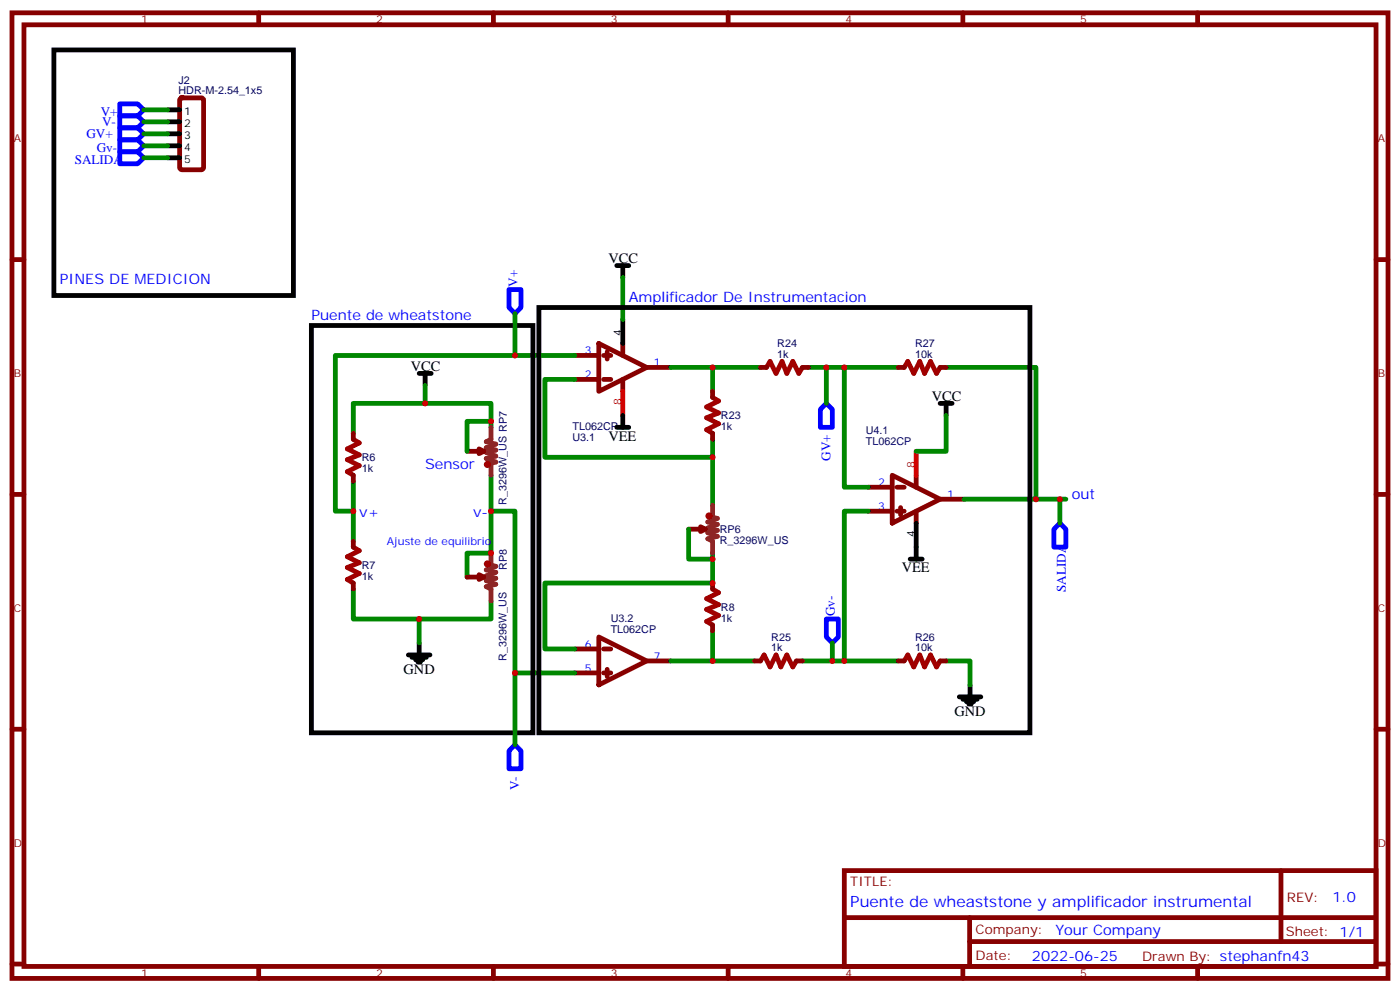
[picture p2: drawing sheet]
<svg xmlns="http://www.w3.org/2000/svg" width="412mm" height="292mm" viewBox="0 0 412 292" stroke-linecap="round" stroke-linejoin="round" font-family="sans-serif">
<g fill="none" stroke="#870000" stroke-width="1.4">
<path d="M3.5 3.8h405.4v284.3h-405.4zM7.1 7.3h398.2v277.3h-398.2zM76.2 3.8v3.5M145.3 3.8v3.5M214.5 3.8v3.5M283.6 3.8v3.5M352.8 3.8v3.5M53.2 29l.4-.2h5.7l.6 .5 .1 20-.5 .6-5.9 .1-.6-.5-.1-20zM3.5 76.4h3.6M405.3 76.4h3.6M169.3 111.7h7.1M169.3 104.7h7.1"/>
<path d="M176.4 101.1l14.1 7.1-14.1 7.1zM177.8 111.7h2.1M177.8 104.7h2.1M178.9 103.6v2.1M183.4 101.1v3.6M183.4 111.7v3.6M190.5 108.2h7.1M209.9 115.3v1.7M224 108.2h1.8M236.4 108.2h1.7M264.6 108.2h1.7M276.9 108.2h1.8"/>
<path d="M104.1 127.6v1.8M104.1 139.9v1.8M137.6 132.9h4.9M141.1 132.2l1.4 .7-1.4 .7zM209.9 127.6v1.8M262.8 139.9l14.1 7.1-14.1 7.1zM269.9 139.9v3.6M3.5 145.6h3.6M104.1 159.3v1.8M202.8 155.8h5M206.4 155.1l1.4 .7-1.4 .7zM255.8 143.5h7"/>
<path d="M255.8 150.5h7M264.2 143.5h2.1M264.2 150.5h2.1M265.3 149.5v2.1M269.9 150.5v3.6M276.9 147h7.1M405.3 145.6h3.6M104.1 171.7v1.8M137.6 169.9h4.9M141.1 169.2l1.4 .7-1.4 .7zM209.9 171.7v1.8M169.3 191.1h7.1"/>
<path d="M169.3 198.2h7.1M176.4 187.6l14.1 7-14.1 7.1zM177.8 191.1h2.1M177.8 198.2h2.1M178.9 197.1v2.1M190.5 194.6h7.1M209.9 184v1.8M222.2 194.6h1.8M234.6 194.6h1.8M264.6 194.6h1.7M276.9 194.6h1.8M3.5 214.7h3.6"/>
<path d="M405.3 214.7h3.6M248.7 256.4h156.6v28.2h-156.6zM377.3 256.4v20.9M248.7 270.2h156.5M285.6 277.3h119.6M285.6 270.2v14.1M3.5 283.9h3.6M76.2 284.6v3.5M145.3 284.6v3.5M214.5 284.6v3.5M283.6 284.6v3.5M352.8 284.6v3.5"/>
<path d="M405.3 283.9h3.6"/>
</g>
<g fill="none" stroke="#000" stroke-width="1.4">
<path d="M15.9 14.7h70.5v72.3h-70.5zM49.4 32.3h3.5M49.4 35.9h3.5M49.4 39.4h3.5M49.4 42.9h3.5M49.4 46.5h3.5M181.7 78.2h3.5M183.4 78.2v3.5M91.7 95.8h65.3v120h-65.3zM158.7 90.6h144.7v125.2h-144.7zM183.4 94.1v7M123.5 110h3.5"/>
<path d="M125.2 110v3.5M276.9 118.8h3.6M278.7 118.8v3.5M181.7 125.8h3.5M183.4 122.3v3.5M269.9 154.1v10.5M268.1 164.6h3.5M120.3 192.9h6.3M121.4 193.6h4.2M122.4 194.3h2.1M123.1 195h.7M123.5 189.3v3.6"/>
<path d="M282.6 205.2h6.3M283.6 205.9h4.3M284.7 206.6h2.1M285.4 207.3h.7M285.8 201.7v3.5"/>
</g>
<path d="M183.4 115.3v7M269.9 132.9v7" fill="none" stroke="#f00" stroke-width="1.4"/>
<g fill="none" stroke="#008700" stroke-width="1.4">
<path d="M42.3 32.3h7.1M42.3 35.9h7.1M42.3 39.4h7.1M42.3 42.9h7.1M42.3 46.5h7.1M151.7 92.3v12.4M183.4 81.7v12.4M125.2 113.5v5.3M169.3 104.7h-70.5v45.8h5.3M169.3 111.7h-8.8v23h49.4M197.6 108.2h12.3v7.1M209.9 108.2h14.1"/>
<path d="M238.1 108.2h10.6v35.3h7.1M243.4 108.2v10.6M248.7 108.2h15.9M278.7 108.2h26.5v38.8h-21.2M144.6 139.9v23h-7v7M144.6 125.8v-7h-40.5v8.8M144.6 124.1h-7v8.8M209.9 129.4v19.4M278.7 122.3v10.6h-8.8M104.1 141.7v17.6M144.6 150.5h7.1v47.7h17.6M202.8 155.8v8.8h7.1"/>
<path d="M255.8 150.5h-7.1v44.1h-12.3M305.2 147h8.8M312.2 147v7.1M104.1 173.5v8.8h40.5v-5.3M209.9 162.9v8.8h-49.4v19.4h8.8M123.5 182.3v7M151.7 198.2v21.1M209.9 185.8v8.8h-12.3M209.9 194.6h12.3M245.2 189.3v5.3M248.7 194.6h15.9M278.7 194.6h7.1v7.1"/>
</g>
<path d="M144.6 125.8v3.6l-1.4 .7 2.8 .7-2.8 1 2.8 .7-2.8 .7 2.8 1.1-2.8 .7 2.8 1.1-1.4 .3v3.5M209.9 148.8v3.5l1.4 .3-2.8 1.1 2.8 .7-2.8 1.1 2.8 .7-2.8 .7 2.8 1-2.8 .7 1.4 .7v3.6M144.6 162.9v3.5l1.4 .4-2.8 1 2.8 .7-2.8 1.1 2.8 .7-2.8 .7 2.8 1-2.8 .8 1.4 .7v3.5" fill="none" stroke="#8c2424" stroke-width="1.4"/>
<g fill="none" stroke="#a10000" stroke-width="1.4">
<path d="M209.9 117l1.8 1.1-3.6 1.7 3.6 1.8-3.6 1.4 3.6 1.8-3.6 1.7 1.8 1.1M225.8 108.2l1-1.8 1.8 3.6 1.8-3.6 1.4 3.6 1.7-3.6 1.8 3.6 1.1-1.8M266.3 108.2l1.1-1.8 1.8 3.6 1.7-3.6 1.4 3.6 1.8-3.6 1.8 3.6 1-1.8M104.1 129.4l1.7 1-3.5 1.8 3.5 1.7-3.5 1.5 3.5 1.7-3.5 1.8 1.8 1M104.1 161.1l1.7 1.1-3.5 1.7 3.5 1.8-3.5 1.4 3.5 1.8-3.5 1.7 1.8 1.1M209.9 173.5l1.8 1-3.6 1.8 3.6 1.7-3.6 1.5 3.6 1.7-3.6 1.8 1.8 1M224 194.6l1.1-1.7 1.7 3.5 1.8-3.5 1.4 3.5 1.8-3.5 1.7 3.5 1.1-1.8M266.3 194.6l1.1-1.7 1.8 3.5 1.7-3.5 1.4 3.5 1.8-3.5 1.8 3.5 1-1.8"/>
<circle cx="143.6" cy="136.8" r=".35"/>
<circle cx="208.8" cy="151.9" r=".35"/>
<circle cx="143.6" cy="166.1" r=".35"/>
</g>
<path d="M35.3 30.6h5.3l1.7 1.7-1.7 1.8h-5.3zM35.3 34.1h5.3l1.7 1.8-1.7 1.7h-5.3zM35.3 37.6h5.3l1.7 1.8-1.7 1.8h-5.3zM35.3 41.2h5.3l1.7 1.7-1.7 1.8h-5.3zM35.3 44.7h5.3l1.7 1.8-1.7 1.7h-5.3zM149.9 85.3h3.6v5.3l-1.8 1.7-1.8-1.7zM241.7 120.5l1.7-1.7 1.8 1.7v5.3h-3.5zM312.2 154.1l1.8 1.7v5.3h-3.6v-5.3zM243.4 182.3h3.5v5.3l-1.7 1.7-1.8-1.7zM151.7 219.3l1.8 1.8v5.3h-3.6v-5.3z" fill="none" stroke="#00f" stroke-width="1.4"/>
<g fill="#c00">
<circle cx="104.1" cy="150.5" r=".88"/>
<circle cx="144.6" cy="150.5" r=".88"/>
<circle cx="209.9" cy="194.6" r=".88"/>
<circle cx="209.9" cy="134.7" r=".88"/>
<circle cx="209.9" cy="108.2" r=".88"/>
<circle cx="248.7" cy="194.6" r=".88"/>
<circle cx="248.7" cy="108.2" r=".88"/>
<circle cx="125.2" cy="118.8" r=".88"/>
<circle cx="123.5" cy="182.3" r=".88"/>
<circle cx="144.6" cy="124.1" r=".88"/>
<circle cx="144.6" cy="162.9" r=".88"/>
<circle cx="209.9" cy="171.7" r=".88"/>
<circle cx="305.2" cy="147" r=".88"/>
<circle cx="209.9" cy="164.6" r=".88"/>
<circle cx="151.7" cy="198.2" r=".88"/>
<circle cx="151.7" cy="104.7" r=".88"/>
<circle cx="245.2" cy="194.6" r=".88"/>
<circle cx="243.4" cy="108.2" r=".88"/>
<circle cx="312.2" cy="147" r=".88"/>
</g>
<text font-size="4.6" fill="#00f" x="250.5" y="266.9">Puente de wheaststone y amplificador instrumental</text>
<g font-size="4.2">
<text x="179.2" y="77.5">VCC</text>
<text x="121" y="109.3">VCC</text>
<text x="274.5" y="118.1">VCC</text>
<text x="179.2" y="129.7">VEE</text>
<text x="265.6" y="168.5">VEE</text>
<text x="118.9" y="198.5">GND</text>
<text x="281.2" y="210.9">GND</text>
</g>
<g font-size="4.2" fill="#00f">
<text x="17.6" y="83.5">PINES DE MEDICION</text>
<text x="185.2" y="88.8">Amplificador De Instrumentacion</text>
<text x="91.7" y="94.1">Puente de wheatstone</text>
<text x="125.2" y="138.2">Sensor</text>
<text x="315.7" y="147">out</text>
<text x="105.8" y="152.3">v+</text>
<text x="139.3" y="152.3">v-</text>
<text x="392.5" y="265.6">1.0</text>
<text x="310.9" y="275.2">Your Company</text>
<text x="304" y="283">2022-06-25</text>
</g>
<g font-size="3.9" fill="#00f">
<text x="29.7" y="34.1">V+</text>
<text x="25.4" y="40.7">GV+</text>
<text x="30.1" y="37.1">V-</text>
<text x="28.5" y="44.6">Gv-</text>
<text x="22" y="48.2">SALIDA</text>
<text x="152.5" y="84.5" transform="rotate(-90 152.5 84.5)">V+</text>
<text x="244.7" y="135.7" transform="rotate(-90 244.7 135.7)">GV+</text>
<text x="314" y="174.4" transform="rotate(-90 314 174.4)">SALIDA</text>
<text x="245.9" y="181.5" transform="rotate(-90 245.9 181.5)">Gv-</text>
<text x="152.9" y="232.7" transform="rotate(-90 152.9 232.7)">V-</text>
</g>
<g font-size="3.9" fill="#800">
<text x="250.5" y="260.9">TITLE:</text>
<text x="379.1" y="265.6">REV:</text>
<text x="287.4" y="275.1">Company:</text>
<text x="378.7" y="275.8">Sheet: 1/1</text>
<text x="287.4" y="282.8">Date:</text>
<text x="336.4" y="282.9">Drawn By: stephanfn43</text>
</g>
<g font-size="3.2" fill="#800">
<text x="41.6" y="6.8">1</text>
<text x="110.8" y="6.8">2</text>
<text x="179.9" y="6.8">3</text>
<text x="249.1" y="6.8">4</text>
<text x="318.2" y="6.8">5</text>
<text x="4.1" y="41.9">A</text>
<text x="405.9" y="41.9">A</text>
<text x="4.1" y="111">B</text>
<text x="405.9" y="111">B</text>
<text x="4.1" y="180.2">C</text>
<text x="405.9" y="180.2">C</text>
<text x="4.1" y="249.3">D</text>
<text x="405.9" y="249.3">D</text>
<text x="41.6" y="287.6">1</text>
<text x="110.8" y="287.6">2</text>
<text x="179.9" y="287.6">3</text>
<text x="249.1" y="287.6">4</text>
<text x="318.2" y="287.6">5</text>
</g>
<g font-size="3.2" fill="#000080">
<text x="52.6" y="27.8">HDR-M-2.54_1x5</text>
<text x="52.6" y="24.6">J2</text>
<text x="229" y="105.4">1k</text>
<text x="229" y="102.2">R24</text>
<text x="269.5" y="105.4">10k</text>
<text x="269.5" y="102.2">R27</text>
<text x="212.4" y="123.5">R23</text>
<text x="168.6" y="126.5">TL062CP</text>
<text x="168.6" y="129.8">U3.1</text>
<text x="212.4" y="126.6">1k</text>
<text x="255.1" y="131.1">TL062CP</text>
<text x="255.1" y="127.9">U4.1</text>
<text x="106.5" y="135.8">R6</text>
<text x="106.5" y="139">1k</text>
<text x="149.2" y="148.7" transform="rotate(-90 149.2 148.7)">R_3296W_US RP7</text>
<text x="212" y="160.1">R_3296W_US</text>
<text x="212" y="157">RP6</text>
<text x="106.5" y="167.6">R7</text>
<text x="149.3" y="167.8" transform="rotate(-90 149.3 167.8)">RP8</text>
<text x="106.5" y="170.7">1k</text>
<text x="212.4" y="179.9">R8</text>
<text x="179.9" y="183.3">U3.2</text>
<text x="212.4" y="183.1">1k</text>
<text x="179.9" y="186.4">TL062CP</text>
<text x="227.2" y="191.8">1k</text>
<text x="227.2" y="188.6">R25</text>
<text x="269.5" y="191.8">10k</text>
<text x="269.5" y="188.6">R26</text>
<text x="149.2" y="194.6" transform="rotate(-90 149.2 194.6)">R_3296W_US</text>
</g>
<g font-size="3.2">
<text x="54.2" y="33.8">1</text>
<text x="54.2" y="37.3">2</text>
<text x="54.2" y="40.8">3</text>
<text x="54.2" y="44.3">4</text>
<text x="54.2" y="47.9">5</text>
<text x="183.1" y="99" transform="rotate(-90 183.1 99)">4</text>
<text x="269.5" y="158.2" transform="rotate(-90 269.5 158.2)">4</text>
</g>
<g font-size="3.2" fill="#00f">
<text x="172.3" y="104.3">3</text>
<text x="192.6" y="107.8">1</text>
<text x="172.3" y="111.4">2</text>
<text x="258.7" y="143.1">2</text>
<text x="279" y="146.6">1</text>
<text x="258.7" y="150.2">3</text>
<text x="113.9" y="160.6">Ajuste de equilibrio</text>
<text x="172.3" y="190.7">6</text>
<text x="172.3" y="197.8">5</text>
<text x="192.6" y="194.3">7</text>
</g>
<g font-size="3.2" fill="#f00">
<text x="183.1" y="119.4" transform="rotate(-90 183.1 119.4)">8</text>
<text x="269.5" y="137.8" transform="rotate(-90 269.5 137.8)">8</text>
</g>
</svg>
